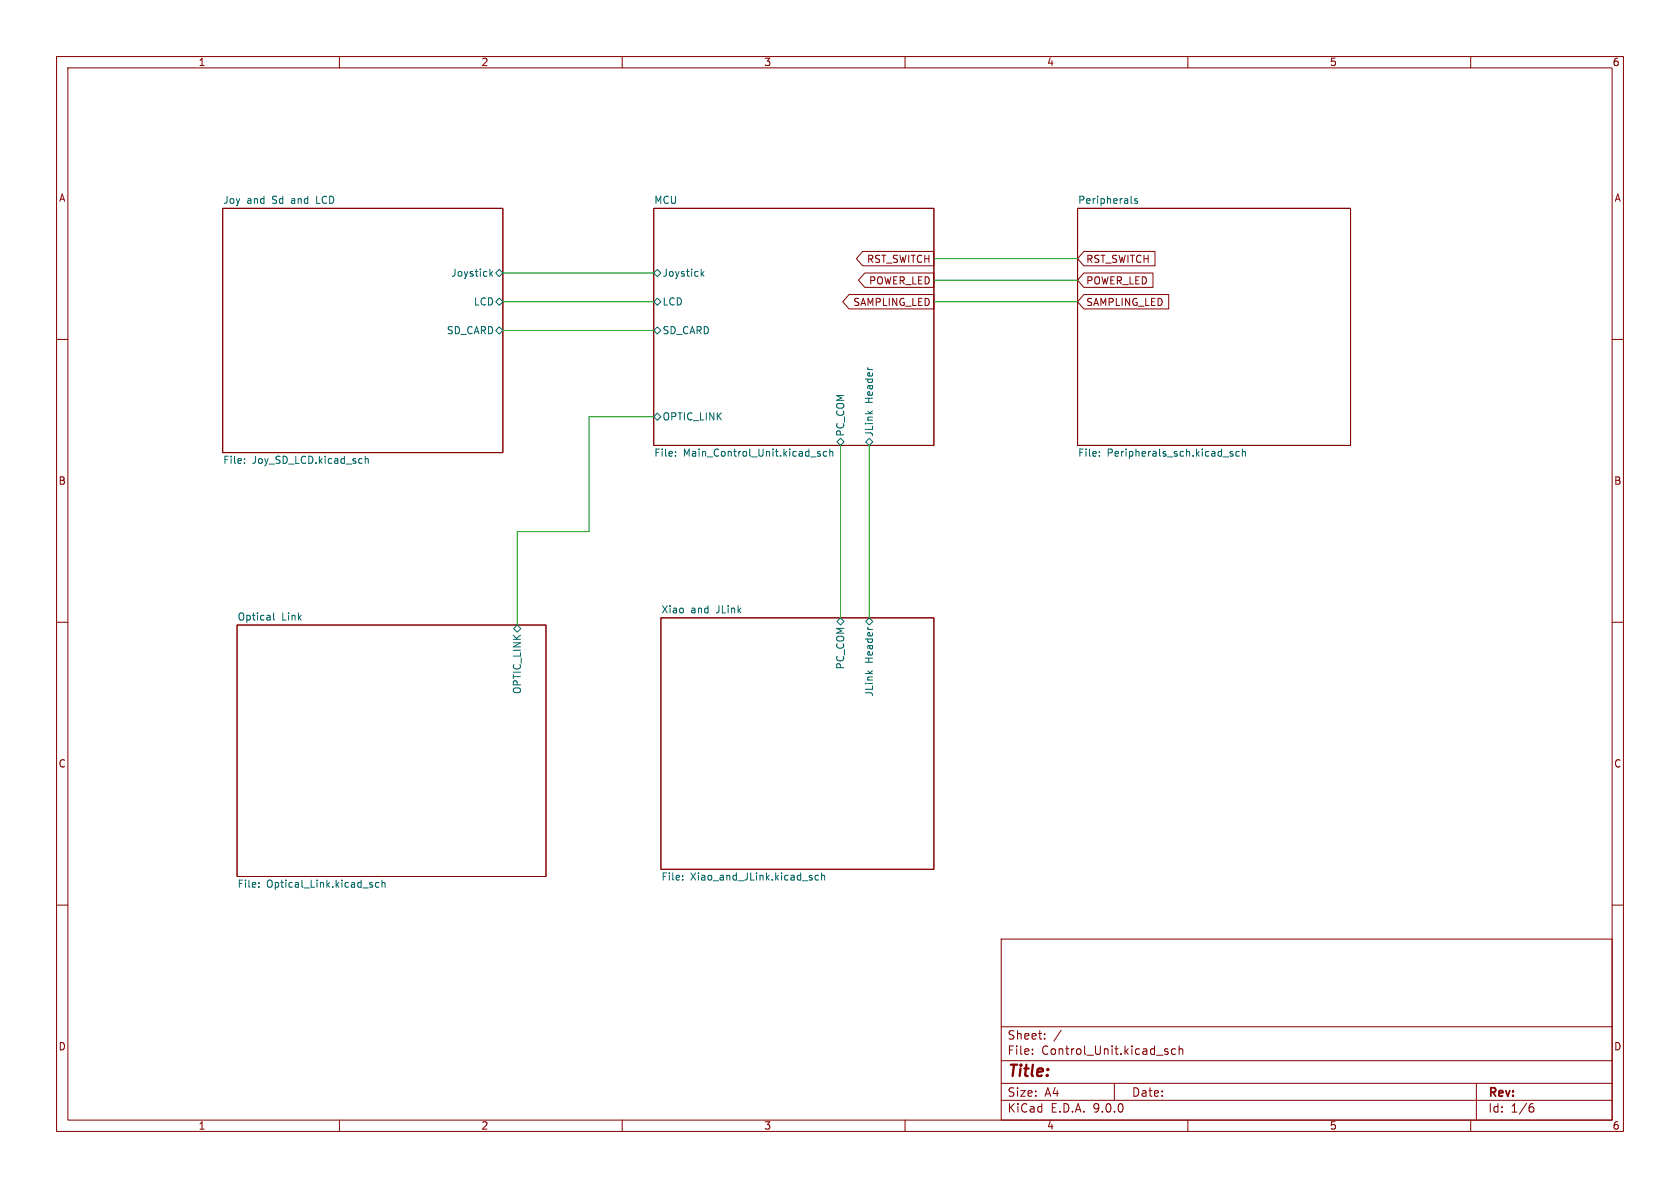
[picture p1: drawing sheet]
<svg xmlns="http://www.w3.org/2000/svg" width="297mm" height="210mm" viewBox="0 0 297 210" stroke-linecap="round" stroke-linejoin="round" font-family="sans-serif">
<g fill="none" stroke="#840000" stroke-width=".18">
<path d="M10 10h277v190h-277zM12 12h273v186h-273zM60 10v2M110 10v2M160 10v2M210 10v2M260 10v2M39.4 36.8h49.5v43.2h-49.5zM115.6 36.8h49.5v41.9h-49.5zM190.5 36.8h48.3v41.9h-48.3zM150.1 52.1h15v2.5h-15l-1.1-1.3zM152.5 44.4h12.6v2.6h-12.6l-1.1-1.3z"/>
<path d="M152.9 48.3h12.2v2.5h-12.2l-1.1-1.3zM191.6 52.1h15v2.5h-15l-1.1-1.3zM191.6 44.4h12.6v2.6h-12.6l-1.1-1.3zM191.6 48.3h12.2v2.5h-12.2l-1.1-1.3zM10 60h2M285 60h2M10 110h2M41.9 110.5h54.6v44.4h-54.6zM116.8 109.2h48.3v44.5h-48.3zM285 110h2M10 160h2M177 166h108v32h-108z"/>
<path d="M285 160h2M60 198v2M110 198v2M160 198v2M177 194.5h108M177 191.5h108M177 187.5h108M177 181.5h108M182.5 186.3v.1M182.5 185.5v.1M184.7 183.6v.1M184.7 182.8v.1"/>
<path d="M187.6 182.1l-1.3 2M197 191.5v3M206.1 185.9l.4 .1v.2l-.2 .2h-.3M206.1 185.4l.4 .1M207.8 185.5l-.4-.1-.3 .3v.4l.1 .2h.6M208.5 185.5l.2-.1 .3 .1 .1 .9M208.5 184.9v1.5M210 198v2M260 198v2M261 191.5v6.5M270.6 195.7h.4l.2 .3-.1 .5-.5 .1M271 195.1l-.4 .1"/>
</g>
<g fill="none" stroke="#006464" stroke-width=".18">
<path d="M200 35.8l.2 .2M201.1 35.2l-.3-.1-.2 .2v.2l.5 .1v.3h-.5M86.6 47.6v1.2M86.7 48.4l.4 .4M87.1 48l-.5 .5M87.6 48.3l.7-.7 .6 .7-.6 .6zM87.6 53.3l.7-.6 .6 .6-.6 .7zM87.6 58.4l.7-.6 .6 .6-.6 .7zM115.6 48.3l.6-.7 .6 .7-.6 .6zM115.6 53.3l.6-.6 .6 .6-.6 .7zM115.6 58.4l.6-.6 .6 .6-.6 .7zM124 47.6v1.2"/>
<path d="M124.1 48.4l.3 .4M124.4 48l-.4 .5M115.6 73.7l.6-.7 .6 .7-.6 .6zM119.4 79.9v.1M145 79.9l-.3-.1-.2 .2 .1 .2 .4 .1v.3h-.5M146.1 79.9l-.3-.1-.3 .2 .2 .6h.4M146.7 79.9l.2-.1 .3 .1v.7M146.7 79.4v1.2M148.6 77.5l.6 .6-.6 .6-.6-.6zM153.7 77.5l.6 .6-.6 .6-.7-.6zM194.3 79.9v.1M217.9 79.9l-.3-.1-.1 .2v.2l.4 .1v.3h-.4"/>
<path d="M219.1 79.9l-.4-.1-.2 .2 .1 .6h.5M219.6 79.9l.2-.1 .3 .1 .1 .7M219.6 79.4v1.2M43.2 81.8v.1M43.2 81.1v.2M64.6 80.6v1.3M64.6 81.2l.1-.1h.4v.8M119.4 80.5v.1M194.3 80.5v.1M48.4 108.3v1.1l.1 .2M90.8 111.1l.6-.6 .7 .6-.7 .7zM148 109.9l.6-.7 .6 .7-.6 .6z"/>
<path d="M153 109.9l.7-.7 .6 .7-.6 .6zM45.8 156.7v.1M45.8 156.1v.1M65.7 156.4l.2 .2-.2 .2M65.7 156l.1 .1M67 156.1l-.4-.1-.2 .2 .1 .6h.5M67.5 156.1l.2-.1 .3 .1 .1 .7M67.5 155.6v1.2M120.7 155.5v.1M120.7 154.8v.1M143.4 155.2l.2 .1-.2 .3M143.4 154.7l.1 .1"/>
<path d="M144.7 154.8l-.4-.1-.2 .3 .1 .5h.5M145.2 154.9l.2-.2 .3 .1 .1 .8M145.2 154.3v1.3"/>
</g>
<path d="M88.9 53.3h26.7M88.9 48.3h26.7M88.9 58.4h26.7M165.1 53.3h25.4M165.1 49.5h25.4M165.1 45.7h25.4M115.6 73.7h-11.5v20.3h-12.7v16.5M148.6 78.7v30.5M153.7 78.7v30.5" fill="none" stroke="#009600" stroke-width=".18"/>
<text font-size="2.8" fill="#840000" x="178" y="190.9">Title:</text>
<g font-size="2.1" fill="#840000">
<text x="178" y="184">Sheet:</text>
<text x="178" y="186.7">File:</text>
<text x="184.1" y="186.7">Control_Unit.kicad_sch</text>
<text x="178" y="196.9">KiCad</text>
<text x="178" y="194.1">Size:</text>
<text x="184.7" y="194.1">A4</text>
<text x="185.7" y="196.9">E.D.A.</text>
<text x="193.3" y="196.9">9.0.0</text>
<text x="200" y="194.1">Date:</text>
<text x="263" y="194.3">Rev:</text>
<text x="263" y="196.9">Id:</text>
<text x="267.1" y="196.9">1/6</text>
</g>
<g font-size="1.8" fill="#840000">
<text x="35" y="11.9">1</text>
<text x="85" y="11.9">2</text>
<text x="135" y="11.9">3</text>
<text x="185" y="11.9">4</text>
<text x="235" y="11.9">5</text>
<text x="285" y="11.9">6</text>
<text x="10.3" y="35.9">A</text>
<text x="285.3" y="35.9">A</text>
<text x="153.2" y="46.7">RST_SWITCH</text>
<text x="191.9" y="46.7">RST_SWITCH</text>
<text x="153.5" y="50.5">POWER_LED</text>
<text x="191.9" y="50.5">POWER_LED</text>
<text x="150.8" y="54.3">SAMPLING_LED</text>
<text x="191.9" y="54.3">SAMPLING_LED</text>
<text x="10.3" y="85.9">B</text>
<text x="285.3" y="85.9">B</text>
<text x="10.3" y="135.9">C</text>
<text x="285.3" y="135.9">C</text>
<text x="10.3" y="185.9">D</text>
<text x="285.3" y="185.9">D</text>
<text x="35" y="199.9">1</text>
<text x="85" y="199.9">2</text>
<text x="135" y="199.9">3</text>
<text x="185" y="199.9">4</text>
<text x="235" y="199.9">5</text>
<text x="285" y="199.9">6</text>
</g>
<g font-size="1.8" fill="#006464">
<text x="39.4" y="36.1">Joy</text>
<text x="43.6" y="36.1">and</text>
<text x="48.2" y="36.1">Sd</text>
<text x="51.8" y="36.1">and</text>
<text x="56.4" y="36.1">LCD</text>
<text x="115.6" y="36.1">MCU</text>
<text x="190.5" y="36.1">Peripherals</text>
<text x="79.7" y="49.1">Joystick</text>
<text x="117" y="49.1">Joystick</text>
<text x="78.9" y="59.3">SD_CARD</text>
<text x="83.7" y="54.2">LCD</text>
<text x="117" y="54.2">LCD</text>
<text x="117" y="59.3">SD_CARD</text>
<text x="154.5" y="71.3" transform="rotate(-90 154.5 71.3)">Header</text>
<text x="117" y="74.5">OPTIC_LINK</text>
<text x="149.5" y="77.3" transform="rotate(-90 149.5 77.3)">PC_COM</text>
<text x="154.5" y="77.3" transform="rotate(-90 154.5 77.3)">JLink</text>
<text x="39.4" y="82.3">File:</text>
<text x="44.6" y="82.3">Joy_SD_LCD.kicad_sch</text>
<text x="115.6" y="81.1">File:</text>
<text x="120.8" y="81.1">Main_Control_Unit.kicad_sch</text>
<text x="190.5" y="81.1">File:</text>
<text x="195.7" y="81.1">Peripherals_sch.kicad_sch</text>
<text x="41.9" y="109.8">Optical</text>
<text x="49.8" y="109.8">Link</text>
<text x="116.8" y="108.5">Xiao</text>
<text x="122.1" y="108.5">and</text>
<text x="126.7" y="108.5">JLink</text>
<text x="149.5" y="118.4" transform="rotate(-90 149.5 118.4)">PC_COM</text>
<text x="154.5" y="117.3" transform="rotate(-90 154.5 117.3)">Header</text>
<text x="92.3" y="122.8" transform="rotate(-90 92.3 122.8)">OPTIC_LINK</text>
<text x="154.5" y="123.2" transform="rotate(-90 154.5 123.2)">JLink</text>
<text x="116.8" y="156">File:</text>
<text x="122.1" y="156">Xiao_and_JLink.kicad_sch</text>
<text x="41.9" y="157.3">File:</text>
<text x="47.1" y="157.3">Optical_Link.kicad_sch</text>
</g>
</svg>
